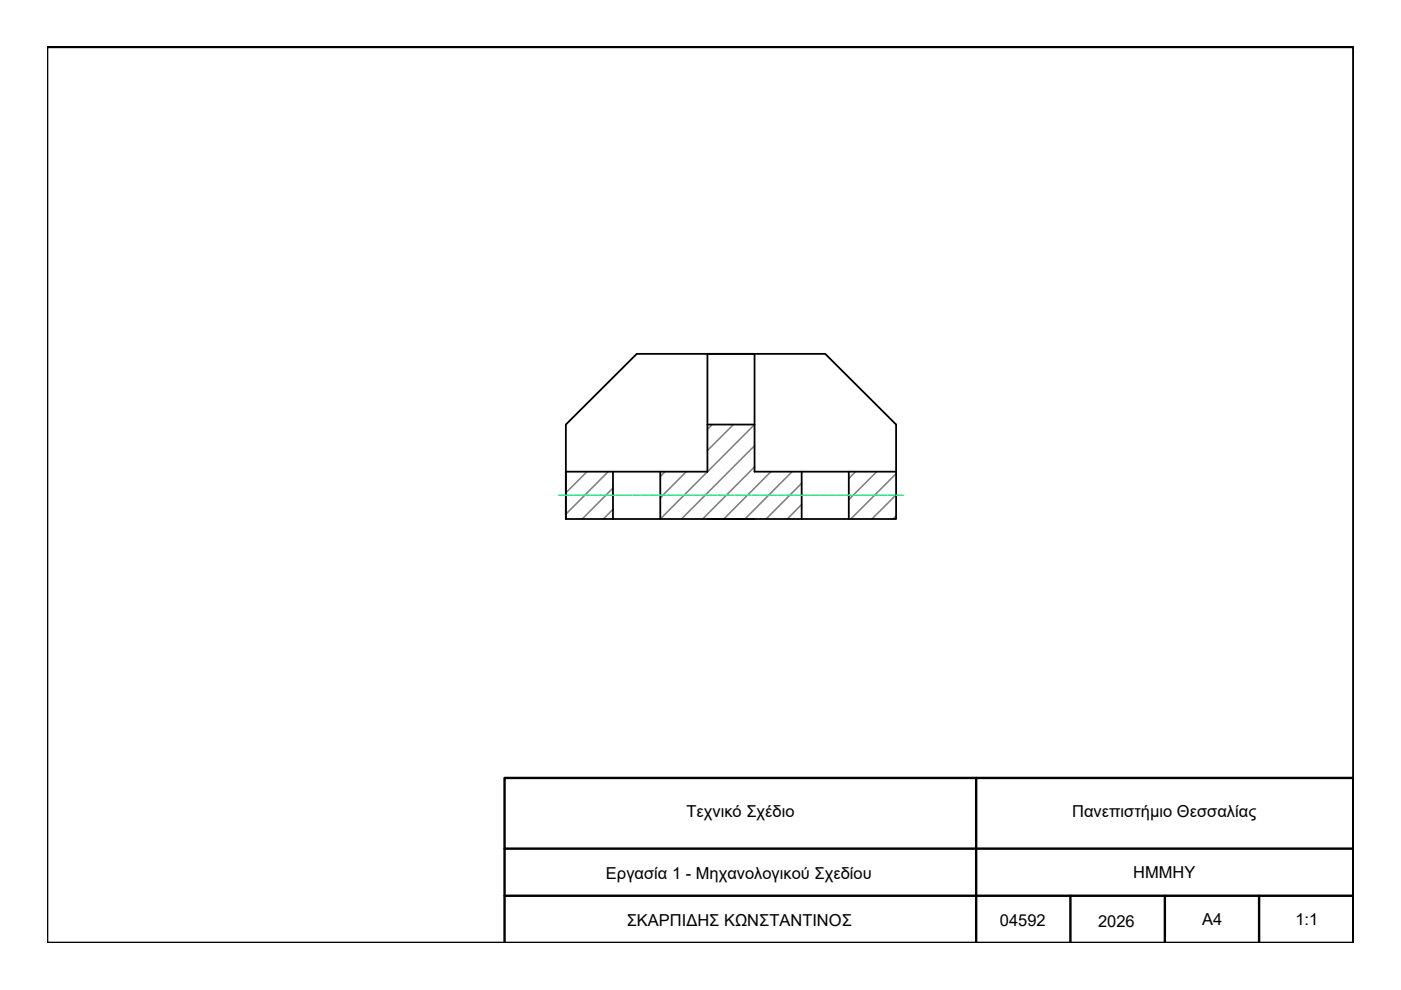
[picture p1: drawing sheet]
<svg xmlns="http://www.w3.org/2000/svg" width="297mm" height="210mm" viewBox="0 0 297 210" stroke-linecap="round" stroke-linejoin="round" font-family="sans-serif">
<!-- layer: ypominma -->
<path d="M107 179.9h179.9M207 164.9v35M286.9 164.9h-179.9v35M107 189.9h179.9M226.9 189.9v10M247 189.9v10M267 189.9v10" fill="none" stroke="#000" stroke-width=".51"/>
<!-- layer: perigrammata -->
<path d="M286.9 164.9v35h-276.9v-189.9h276.9v189.9" fill="none" stroke="#000" stroke-width=".51"/>
<!-- layer: hatch -->
<g fill="none" stroke="#808080" stroke-width=".34">
<path d="M151 90l-1 1M155.5 90l-5.5 5.5M160 90l-20 20M160 94.5l-15.5 15.5M160 99l-11 11M124.5 100l-4.5 4.5M128.9 100l-8.9 9M130 103.5l-6.6 6.5M130 108l-2.1 2M141 100l-1 1M145.5 100l-5.5 5.6M163.4 100l-9.9 10"/>
<path d="M167.9 100l-10 10M170 102.5l-7.6 7.5M170 106.9l-3.1 3.1M181.4 100l-1.4 1.4M185.9 100l-5.9 5.9M190 100.4l-9.6 9.6M190 104.9l-5.1 5.1M190 109.4l-.6 .6"/>
</g>
<!-- layer: 0 -->
<path d="M120 90l15-15h40l15 15v20h-70zM150 90h10M130 100v10M140 100v10M150 110h10M170 100v10M180 100v10M190 100h-30v-25h-10v25h-30v10" fill="none" stroke="#000" stroke-width=".38"/>
<!-- layer: axon -->
<path d="M118.5 105h1.1" fill="none" stroke="#00ff7f" stroke-width=".34"/>
<circle cx="119.9" cy="105" r=".17" fill="#00ff7f"/>
<path d="M120.2 105h1.2" fill="none" stroke="#00ff7f" stroke-width=".34"/>
<circle cx="121.7" cy="105" r=".17" fill="#00ff7f"/>
<path d="M122 105h1.2" fill="none" stroke="#00ff7f" stroke-width=".34"/>
<circle cx="123.5" cy="105" r=".17" fill="#00ff7f"/>
<path d="M123.8 105h1.2" fill="none" stroke="#00ff7f" stroke-width=".34"/>
<circle cx="125.3" cy="105" r=".17" fill="#00ff7f"/>
<path d="M125.6 105h1.2" fill="none" stroke="#00ff7f" stroke-width=".34"/>
<circle cx="127.1" cy="105" r=".17" fill="#00ff7f"/>
<path d="M127.4 105h1.2" fill="none" stroke="#00ff7f" stroke-width=".34"/>
<circle cx="128.9" cy="105" r=".17" fill="#00ff7f"/>
<path d="M129.2 105h1.2" fill="none" stroke="#00ff7f" stroke-width=".34"/>
<circle cx="130.7" cy="105" r=".17" fill="#00ff7f"/>
<path d="M131 105h1.2" fill="none" stroke="#00ff7f" stroke-width=".34"/>
<circle cx="132.5" cy="105" r=".17" fill="#00ff7f"/>
<path d="M132.8 105h1.2" fill="none" stroke="#00ff7f" stroke-width=".34"/>
<circle cx="134.3" cy="105" r=".17" fill="#00ff7f"/>
<path d="M134.6 105h1.2" fill="none" stroke="#00ff7f" stroke-width=".34"/>
<circle cx="136.1" cy="105" r=".17" fill="#00ff7f"/>
<path d="M136.4 105h1.2" fill="none" stroke="#00ff7f" stroke-width=".34"/>
<circle cx="137.9" cy="105" r=".17" fill="#00ff7f"/>
<path d="M138.2 105h1.2" fill="none" stroke="#00ff7f" stroke-width=".34"/>
<circle cx="139.7" cy="105" r=".17" fill="#00ff7f"/>
<path d="M140 105h1.2" fill="none" stroke="#00ff7f" stroke-width=".34"/>
<circle cx="141.5" cy="105" r=".17" fill="#00ff7f"/>
<path d="M141.8 105h1.2" fill="none" stroke="#00ff7f" stroke-width=".34"/>
<circle cx="143.3" cy="105" r=".17" fill="#00ff7f"/>
<path d="M143.6 105h1.2" fill="none" stroke="#00ff7f" stroke-width=".34"/>
<circle cx="145.1" cy="105" r=".17" fill="#00ff7f"/>
<path d="M145.4 105h1.2" fill="none" stroke="#00ff7f" stroke-width=".34"/>
<circle cx="146.9" cy="105" r=".17" fill="#00ff7f"/>
<path d="M147.2 105h1.2" fill="none" stroke="#00ff7f" stroke-width=".34"/>
<circle cx="148.7" cy="105" r=".17" fill="#00ff7f"/>
<path d="M149 105h1.2" fill="none" stroke="#00ff7f" stroke-width=".34"/>
<circle cx="150.5" cy="105" r=".17" fill="#00ff7f"/>
<path d="M150.8 105h1.2" fill="none" stroke="#00ff7f" stroke-width=".34"/>
<circle cx="152.3" cy="105" r=".17" fill="#00ff7f"/>
<path d="M152.6 105h1.2" fill="none" stroke="#00ff7f" stroke-width=".34"/>
<circle cx="154.1" cy="105" r=".17" fill="#00ff7f"/>
<path d="M154.4 105h1.2" fill="none" stroke="#00ff7f" stroke-width=".34"/>
<circle cx="155.9" cy="105" r=".17" fill="#00ff7f"/>
<path d="M156.2 105h1.2" fill="none" stroke="#00ff7f" stroke-width=".34"/>
<circle cx="157.7" cy="105" r=".17" fill="#00ff7f"/>
<path d="M158 105h1.2" fill="none" stroke="#00ff7f" stroke-width=".34"/>
<circle cx="159.5" cy="105" r=".17" fill="#00ff7f"/>
<path d="M159.8 105h1.2" fill="none" stroke="#00ff7f" stroke-width=".34"/>
<circle cx="161.3" cy="105" r=".17" fill="#00ff7f"/>
<path d="M161.6 105h1.2" fill="none" stroke="#00ff7f" stroke-width=".34"/>
<circle cx="163.1" cy="105" r=".17" fill="#00ff7f"/>
<path d="M163.4 105h1.2" fill="none" stroke="#00ff7f" stroke-width=".34"/>
<circle cx="164.9" cy="105" r=".17" fill="#00ff7f"/>
<path d="M165.2 105h1.2" fill="none" stroke="#00ff7f" stroke-width=".34"/>
<circle cx="166.7" cy="105" r=".17" fill="#00ff7f"/>
<path d="M167 105h1.2" fill="none" stroke="#00ff7f" stroke-width=".34"/>
<circle cx="168.5" cy="105" r=".17" fill="#00ff7f"/>
<path d="M168.8 105h1.2" fill="none" stroke="#00ff7f" stroke-width=".34"/>
<circle cx="170.3" cy="105" r=".17" fill="#00ff7f"/>
<path d="M170.6 105h1.2" fill="none" stroke="#00ff7f" stroke-width=".34"/>
<circle cx="172.1" cy="105" r=".17" fill="#00ff7f"/>
<path d="M172.4 105h1.2" fill="none" stroke="#00ff7f" stroke-width=".34"/>
<circle cx="173.9" cy="105" r=".17" fill="#00ff7f"/>
<path d="M174.2 105h1.2" fill="none" stroke="#00ff7f" stroke-width=".34"/>
<circle cx="175.7" cy="105" r=".17" fill="#00ff7f"/>
<path d="M176 105h1.2" fill="none" stroke="#00ff7f" stroke-width=".34"/>
<circle cx="177.5" cy="105" r=".17" fill="#00ff7f"/>
<path d="M177.8 105h1.2" fill="none" stroke="#00ff7f" stroke-width=".34"/>
<circle cx="179.3" cy="105" r=".17" fill="#00ff7f"/>
<path d="M179.6 105h1.2" fill="none" stroke="#00ff7f" stroke-width=".34"/>
<circle cx="181.1" cy="105" r=".17" fill="#00ff7f"/>
<path d="M181.4 105h1.2" fill="none" stroke="#00ff7f" stroke-width=".34"/>
<circle cx="182.9" cy="105" r=".17" fill="#00ff7f"/>
<path d="M183.2 105h1.2" fill="none" stroke="#00ff7f" stroke-width=".34"/>
<circle cx="184.7" cy="105" r=".17" fill="#00ff7f"/>
<path d="M185 105h1.2" fill="none" stroke="#00ff7f" stroke-width=".34"/>
<circle cx="186.5" cy="105" r=".17" fill="#00ff7f"/>
<path d="M186.8 105h1.2" fill="none" stroke="#00ff7f" stroke-width=".34"/>
<circle cx="188.3" cy="105" r=".17" fill="#00ff7f"/>
<path d="M188.6 105h1.2" fill="none" stroke="#00ff7f" stroke-width=".34"/>
<circle cx="190.1" cy="105" r=".17" fill="#00ff7f"/>
<path d="M190.4 105h1.1" fill="none" stroke="#00ff7f" stroke-width=".34"/>
<g font-size="3.5">
<text x="145.5" y="173.3">Τεχνικό Σχέδιο</text>
<text x="227.3" y="173.3">Πανεπιστήμιο Θεσσαλίας</text>
<text x="128.5" y="186.3">Εργασία 1 - Μηχανολογικού Σχεδίου</text>
<text x="240.2" y="186.2">ΗΜΜΗΥ</text>
<text x="132.9" y="196.4">ΣΚΑΡΠΙΔΗΣ ΚΩΝΣΤΑΝΤΙΝΟΣ</text>
<text x="212" y="196.3">04592</text>
<text x="232.8" y="196.4">2026</text>
<text x="254.9" y="196.2">A4</text>
<text x="274.7" y="196.2">1:1</text>
</g>
</svg>
